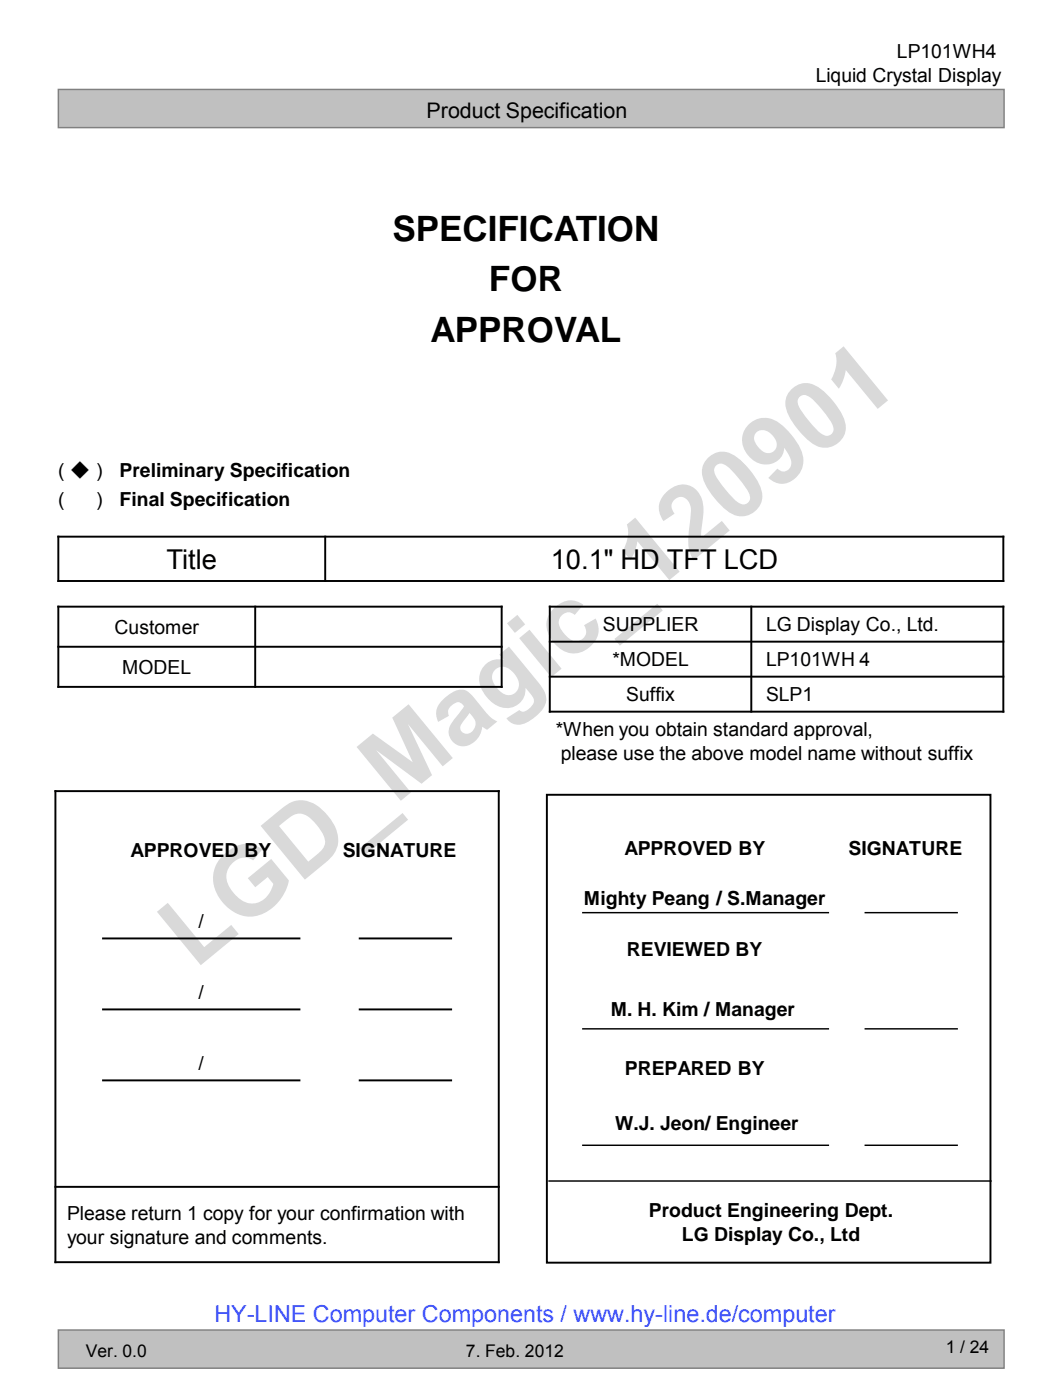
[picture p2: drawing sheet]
<svg xmlns="http://www.w3.org/2000/svg" width="190mm" height="254mm" viewBox="0 0 190 254" stroke-linecap="round" stroke-linejoin="round" font-family="sans-serif">
<path d="M28.5 165.4l1.9-1.6 6.7 8 4.9-4 1.3 1.7-6.9 5.6zM40.2 155.4a5.8 5.8 0 0 1 5.9-2.1l1.5 .8-1.7 2a2.97 2.97 0 0 0-4.2 1 3.7 3.7 0 0 0 .6 4.8 4.2 4.2 0 0 0 4.3 1.9 4.6 4.6 0 0 0 3-3.4l-1-1.3-2.3 1.9-1.3-1.7 4.2-3.5 3.2 3.9a8.1 8.1 0 0 1-6.7 6.6 7.3 7.3 0 0 1-6.9-5.9 5.6 5.6 0 0 1 1.4-5zM47.3 149.8l3.6-2.9a4.9 4.9 0 0 1 5.6-1.3 9 9 0 0 1 4.8 6.4 5.1 5.1 0 0 1-2.3 4.5l-3.7 3.1zM50.6 149.9l5.3 6.4 1.5-1.2a2.77 2.77 0 0 0 1.5-3.1 8.5 8.5 0 0 0-3.8-4.2 3.1 3.1 0 0 0-3.1 1zM65.3 153.9l7.7-6.4 1 1.2-7.7 6.4zM64.7 135.5l2.9-2.4 7.3 5.2-3.7-8.1 2.9-2.4 8.1 9.7-1.9 1.5-6.3-7.6 4.4 9.2-1.9 1.6-8.3-6.1 6.4 7.7-1.9 1.5zM80.5 126.8a4.6 4.6 0 0 1 3.7-1.6l.6 .2 .6 .5 2.5 3a5.9 5.9 0 0 0 2.3 2l-1.8 1.5-.9-.6a3.7 3.7 0 0 1-4.1 3.5 2.69 2.69 0 0 1-1.2-4.5l2-2.7a1.28 1.28 0 0 0-2.3-.1 1.45 1.45 0 0 0-.5 1.9l-1.9 1.1a3.3 3.3 0 0 1 1-4.2zM85.2 129.3l-.2 .3a7.2 7.2 0 0 0-1.5 2.4 1.28 1.28 0 0 0 1.1 1.2 1.28 1.28 0 0 0 1.4-.9 1.92 1.92 0 0 0-.5-2.6zM87.9 120.7a3.4 3.4 0 0 1 3.5-1l-.8-.9 1.7-1.5 5.3 6.4a4.4 4.4 0 0 1 1.4 3.8 6.8 6.8 0 0 1-4.9 4 2.56 2.56 0 0 1-2.2-1.2l2.3-1.5a1.09 1.09 0 0 0 1.7-.2 1.56 1.56 0 0 0 .7-2.2l-1.3-1.6a3.5 3.5 0 0 1-1.9 3.4 3.5 3.5 0 0 1-3.9-.6 5.6 5.6 0 0 1-2.5-5.1 3.5 3.5 0 0 1 .9-1.8zM89.9 121.4a2.08 2.08 0 0 0-.1 3 2.77 2.77 0 0 0 3.3 1.5 2.27 2.27 0 0 0 .2-3.6 2.35 2.35 0 0 0-3.4-.9zM92 113.1l1.9-1.5 1.4 1.7-1.9 1.5zM94.2 115.8l1.9-1.6 5.8 7.1-1.9 1.6zM100.4 110.5a3.9 3.9 0 0 1 5.4-.8l-1.5 1.9a1.79 1.79 0 0 0-2.4 0 1.79 1.79 0 0 0-.2 2.4 4 4 0 0 0 2.9 2.3 1.79 1.79 0 0 0 1.6-1 1.79 1.79 0 0 0-.2-1.9l2.1-1.2a4 4 0 0 1-1.7 5.7 4.2 4.2 0 0 1-5.9-1.3 4.3 4.3 0 0 1-.1-6.1zM111.5 115.9l7.8-6.4 .9 1.2-7.7 6.4zM113.7 95.2l1.5-1.3 8.1 9.8-1.9 1.6-5.8-7.1-.4 1.8-.8 1.6-1.4-1.7a6.1 6.1 0 0 0 .7-4.7zM120.8 89.4a3.7 3.7 0 0 1 5.8-.2 6.7 6.7 0 0 1 .8 5.5l-.2 1.8v1.1l3.8-3.1 1.4 1.7-6.6 5.4a7.7 7.7 0 0 1-.8-5.7 11.3 11.3 0 0 0 .2-4.4 1.71 1.71 0 0 0-2.6-1 1.71 1.71 0 0 0-.2 2.7l-2 1.3a3.7 3.7 0 0 1 .4-5.1zM128.3 83.2a3.8 3.8 0 0 1 5.5-.2 12.9 12.9 0 0 1 4.5 6.5 3.8 3.8 0 0 1-2.3 3.9 3.8 3.8 0 0 1-4.5-1 12.3 12.3 0 0 1-4.1-6.2 3.4 3.4 0 0 1 .9-3zM130 84.4a1.54 1.54 0 0 0 0 2.1l1.2 1.8a11.1 11.1 0 0 0 3.2 3.1 1.28 1.28 0 0 0 1.5-.4 1.28 1.28 0 0 0 0-1.6l-1.4-2a11.1 11.1 0 0 0-3.2-3.2l-.8-.1zM135.7 77.1a4.2 4.2 0 0 1 6.1-.1 11.7 11.7 0 0 1 3.9 6 4.2 4.2 0 0 1-4.4 4.7 4.1 4.1 0 0 1-1.9-1l1.6-1.7a1.5 1.5 0 0 0 2.1 .2 1.5 1.5 0 0 0 .3-2l-1.1-2a3.4 3.4 0 0 1-2.2 2.9 3.4 3.4 0 0 1-3.6-.7 4.2 4.2 0 0 1-.8-6.3zM137.3 78.4a1.65 1.65 0 0 0 0 2.3 2.34 2.34 0 0 0 2.8 1.4 1.76 1.76 0 0 0 .2-3 2.17 2.17 0 0 0-3-.7zM143.4 70.8a3.8 3.8 0 0 1 5.5-.2 12.9 12.9 0 0 1 4.5 6.4 3.8 3.8 0 0 1-2.3 3.9 3.8 3.8 0 0 1-4.4-1 12.3 12.3 0 0 1-4.2-6.2 3.4 3.4 0 0 1 .9-2.9zM145.2 71.9a1.55 1.55 0 0 0-.1 2.2l1.2 1.7a11.2 11.2 0 0 0 3.2 3.2 1.28 1.28 0 0 0 1.5-.5 1.28 1.28 0 0 0 0-1.5l-1.4-2.1a11.1 11.1 0 0 0-3.2-3.1l-.8-.1zM151.5 64.1l1.6-1.3 8 9.8-1.9 1.6-5.8-7.1-.4 1.8-.8 1.6-1.4-1.7a6.1 6.1 0 0 0 .7-4.7z" fill="#d9d9d9"/>
<path d="M10.6 16.2h171.6v7h-171.6z" fill-rule="evenodd" fill="#c0c0c0"/>
<path d="M10.6 16.2h171.6v7h-171.6z" fill="none" stroke="#808080" stroke-width=".26"/>
<path d="M10.6 241.3h171.6v6.9h-171.6z" fill-rule="evenodd" fill="#c0c0c0"/>
<path d="M10.6 241.3h171.6v6.9h-171.6z" fill="none" stroke="#808080" stroke-width=".26"/>
<g fill="none" stroke="#000" stroke-width=".35">
<path d="M10.4 97.4h171.8M10.6 97.2v8.4M59 97.2v8.4M182 97.2v8.4M10.4 105.4h171.8M10.4 117.3h80.8M10.4 110.1h80.8M10.6 109.9v14.9M46.3 109.9v14.9M91 109.9v14.9M99.6 110.1h82.6M99.6 116.4h82.6"/>
<path d="M99.7 109.9v19.4M136.3 109.9v19.4M182 109.9v19.4M10.4 124.6h80.8M99.6 122.8h82.6M99.6 129.1h82.6M9.9 143.5h80.8M10.1 143.4v85.8M90.5 143.4v85.8M99.2 144.2h80.5v84.9h-80.5zM18.5 170.3h36M65.1 170.3h16.9"/>
<path d="M18.5 183.1h36M18.5 196h36M65.1 183.1h16.9M65.1 196h16.9M9.9 215.3h80.8M9.9 229h80.8"/>
</g>
<path d="M105.6 165.6h44.8M156.9 165.6h16.9M105.6 186.7h44.8M156.9 186.7h16.9M99.5 214.3h80.4M105.6 207.8h44.8M156.9 207.8h16.9" fill="none" stroke="#000" stroke-width=".26"/>
<g font-size="6.3">
<text x="71.2" y="43.7">SPECIFICATION</text>
<text x="88.7" y="52.8">FOR</text>
<text x="78.1" y="62">APPROVAL</text>
</g>
<g font-size="5">
<text x="30.2" y="103.2">Title</text>
<text x="99.9" y="103.2">10.1&quot; HD TFT LCD</text>
</g>
<text font-size="4.2" fill="#4054ff" x="38.9" y="239.8">HY-LINE Computer Components / www.hy-line.de/computer</text>
<text font-size="3.9" x="77.4" y="21.4">Product Specification</text>
<g font-size="3.5">
<text x="162.7" y="10.6">LP101WH4</text>
<text x="148" y="14.8">Liquid Crystal Display</text>
<text x="10.6" y="86.5">( ◆ )</text>
<text x="21.7" y="86.5">Preliminary Specification</text>
<text x="10.6" y="91.8">(</text>
<text x="17.5" y="91.8">)</text>
<text x="21.7" y="91.8">Final Specification</text>
<text x="20.8" y="115">Customer</text>
<text x="109.4" y="114.6">SUPPLIER</text>
<text x="139" y="114.6">LG Display Co., Ltd.</text>
<text x="22.2" y="122.3">MODEL</text>
<text x="111.1" y="120.9">*MODEL</text>
<text x="139" y="120.9">LP101WH 4</text>
<text x="113.6" y="127.3">Suffix</text>
<text x="139" y="127.3">SLP1</text>
<text x="100.8" y="133.6">*When you obtain standard approval,</text>
<text x="101.8" y="137.9">please use the above model name without suffix</text>
<text x="23.7" y="155.5">APPROVED BY</text>
<text x="62.2" y="155.5">SIGNATURE</text>
<text x="113.3" y="155">APPROVED BY</text>
<text x="154" y="155">SIGNATURE</text>
<text x="105.9" y="164.1">Mighty Peang / S.Manager</text>
<text x="36" y="168.4">/</text>
<text x="113.7" y="173.4">REVIEWED BY</text>
<text x="36" y="181.3">/</text>
<text x="110.8" y="184.2">M. H. Kim / Manager</text>
<text x="36" y="194.1">/</text>
<text x="113.4" y="195.1">PREPARED BY</text>
<text x="111.6" y="205">W.J. Jeon/ Engineer</text>
<text x="12.2" y="221.4">Please return 1 copy for your confirmation with</text>
<text x="117.7" y="220.9">Product Engineering Dept.</text>
<text x="12.2" y="225.6">your signature and comments.</text>
<text x="123.7" y="225.1">LG Display Co., Ltd</text>
</g>
<g font-size="3.2">
<text x="171.6" y="245.5">1 / 24</text>
<text x="15.6" y="246.1">Ver. 0.0</text>
<text x="84.5" y="246.1">7. Feb. 2012</text>
</g>
</svg>
